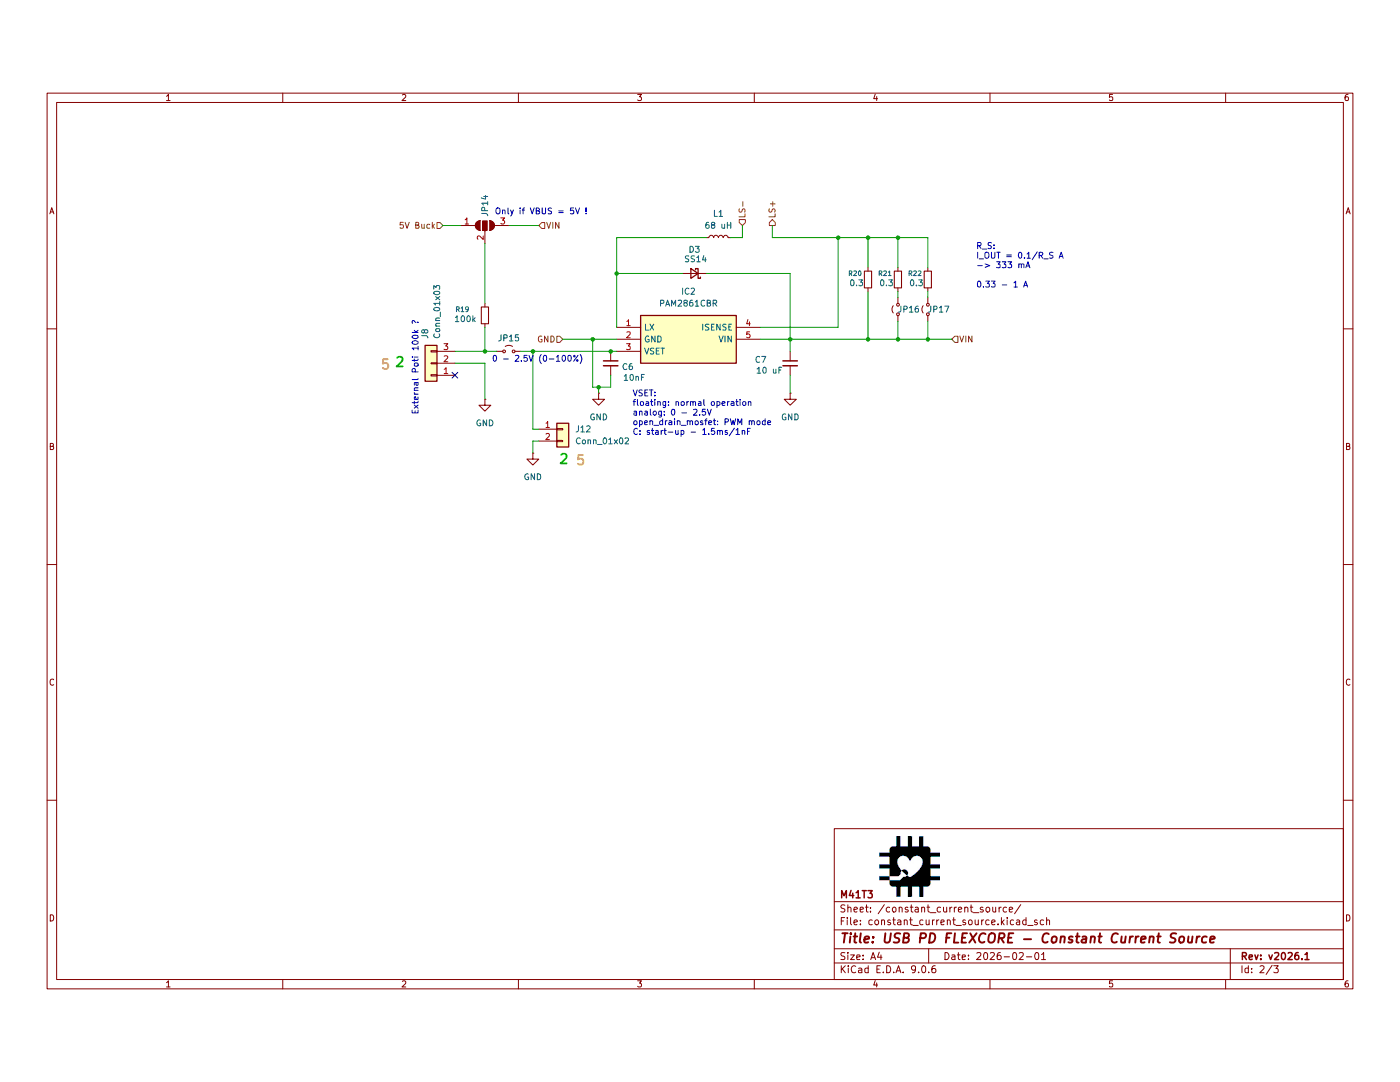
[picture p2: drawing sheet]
(kicad_sch
 (version 20250114)
 (generator "eeschema")
 (generator_version "9.0")
 (paper "A4")
 (title_block
  (title "USB PD FLEXCORE - Constant Current Source")
  (date "2026-02-01")
  (rev "v2026.1")
  (company "M41T3"))
 (lib_symbols
  (symbol "Connector_Generic:Conn_01x02"
   (pin_names
    (offset 1.016) (hide yes)) (exclude_from_sim no) (in_bom yes) (on_board yes)
   (property "Reference" "J" (at 0 2.54 0) (effects (font (size 1.27 1.27))))
   (property "Value" "Conn_01x02" (at 0 -5.08 0) (effects (font (size 1.27 1.27))))
   (property "Footprint" "" (at 0 0 0) (effects (font (size 1.27 1.27)) (hide yes)))
   (property "Datasheet" "~" (at 0 0 0) (effects (font (size 1.27 1.27)) (hide yes)))
   (property "Description" "Generic connector, single row, 01x02, script generated (kicad-library-utils/schlib/autogen/connector/)" (at 0 0 0) (effects (font (size 1.27 1.27)) (hide yes)))
   (symbol "Conn_01x02_1_1"
    (rectangle (start -1.27 1.27) (end 1.27 -3.81) (stroke (width 0.254) (type default)) (fill (type background)))
    (rectangle (start -1.27 0.127) (end 0 -0.127) (stroke (width 0.1524) (type default)) (fill (type none)))
    (rectangle (start -1.27 -2.413) (end 0 -2.667) (stroke (width 0.1524) (type default)) (fill (type none)))
    (pin passive line (at -5.08 0 0) (length 3.81) (name "Pin_1" (effects (font (size 1.27 1.27)))) (number "1" (effects (font (size 1.27 1.27)))))
    (pin passive line (at -5.08 -2.54 0) (length 3.81) (name "Pin_2" (effects (font (size 1.27 1.27)))) (number "2" (effects (font (size 1.27 1.27))))))
   (embedded_fonts no))
  (symbol "Connector_Generic:Conn_01x03"
   (pin_names
    (offset 1.016) (hide yes)) (exclude_from_sim no) (in_bom yes) (on_board yes)
   (property "Reference" "J" (at 0 5.08 0) (effects (font (size 1.27 1.27))))
   (property "Value" "Conn_01x03" (at 0 -5.08 0) (effects (font (size 1.27 1.27))))
   (property "Footprint" "" (at 0 0 0) (effects (font (size 1.27 1.27)) (hide yes)))
   (property "Datasheet" "~" (at 0 0 0) (effects (font (size 1.27 1.27)) (hide yes)))
   (property "Description" "Generic connector, single row, 01x03, script generated (kicad-library-utils/schlib/autogen/connector/)" (at 0 0 0) (effects (font (size 1.27 1.27)) (hide yes)))
   (symbol "Conn_01x03_1_1"
    (rectangle (start -1.27 3.81) (end 1.27 -3.81) (stroke (width 0.254) (type default)) (fill (type background)))
    (rectangle (start -1.27 2.667) (end 0 2.413) (stroke (width 0.1524) (type default)) (fill (type none)))
    (rectangle (start -1.27 0.127) (end 0 -0.127) (stroke (width 0.1524) (type default)) (fill (type none)))
    (rectangle (start -1.27 -2.413) (end 0 -2.667) (stroke (width 0.1524) (type default)) (fill (type none)))
    (pin passive line (at -5.08 2.54 0) (length 3.81) (name "Pin_1" (effects (font (size 1.27 1.27)))) (number "1" (effects (font (size 1.27 1.27)))))
    (pin passive line (at -5.08 0 0) (length 3.81) (name "Pin_2" (effects (font (size 1.27 1.27)))) (number "2" (effects (font (size 1.27 1.27)))))
    (pin passive line (at -5.08 -2.54 0) (length 3.81) (name "Pin_3" (effects (font (size 1.27 1.27)))) (number "3" (effects (font (size 1.27 1.27))))))
   (embedded_fonts no))
  (symbol "Device:C_Small"
   (pin_numbers (hide yes))
   (pin_names
    (offset 0.254) (hide yes)) (exclude_from_sim no) (in_bom yes) (on_board yes)
   (property "Reference" "C" (at 0.254 1.778 0) (effects (font (size 1.27 1.27)) (justify left)))
   (property "Value" "C_Small" (at 0.254 -2.032 0) (effects (font (size 1.27 1.27)) (justify left)))
   (property "Footprint" "" (at 0 0 0) (effects (font (size 1.27 1.27)) (hide yes)))
   (property "Datasheet" "~" (at 0 0 0) (effects (font (size 1.27 1.27)) (hide yes)))
   (property "Description" "Unpolarized capacitor, small symbol" (at 0 0 0) (effects (font (size 1.27 1.27)) (hide yes)))
   (symbol "C_Small_0_1"
    (polyline (pts (xy -1.524 0.508) (xy 1.524 0.508)) (stroke (width 0.3048) (type default)) (fill (type none)))
    (polyline (pts (xy -1.524 -0.508) (xy 1.524 -0.508)) (stroke (width 0.3302) (type default)) (fill (type none))))
   (symbol "C_Small_1_1"
    (pin passive line (at 0 2.54 270) (length 2.032) (name "~" (effects (font (size 1.27 1.27)))) (number "1" (effects (font (size 1.27 1.27)))))
    (pin passive line (at 0 -2.54 90) (length 2.032) (name "~" (effects (font (size 1.27 1.27)))) (number "2" (effects (font (size 1.27 1.27))))))
   (embedded_fonts no))
  (symbol "Device:D_Schottky_Small"
   (pin_numbers (hide yes))
   (pin_names
    (offset 0.254) (hide yes)) (exclude_from_sim no) (in_bom yes) (on_board yes)
   (property "Reference" "D" (at -1.27 2.032 0) (effects (font (size 1.27 1.27)) (justify left)))
   (property "Value" "D_Schottky_Small" (at -7.112 -2.032 0) (effects (font (size 1.27 1.27)) (justify left)))
   (property "Footprint" "" (at 0 0 90) (effects (font (size 1.27 1.27)) (hide yes)))
   (property "Datasheet" "~" (at 0 0 90) (effects (font (size 1.27 1.27)) (hide yes)))
   (property "Description" "Schottky diode, small symbol" (at 0 0 0) (effects (font (size 1.27 1.27)) (hide yes)))
   (symbol "D_Schottky_Small_0_1"
    (polyline (pts (xy -1.27 0.762) (xy -1.27 1.016) (xy -0.762 1.016) (xy -0.762 -1.016) (xy -0.254 -1.016) (xy -0.254 -0.762)) (stroke (width 0.254) (type default)) (fill (type none)))
    (polyline (pts (xy -0.762 0) (xy 0.762 0)) (stroke (width 0) (type default)) (fill (type none)))
    (polyline (pts (xy 0.762 -1.016) (xy -0.762 0) (xy 0.762 1.016) (xy 0.762 -1.016)) (stroke (width 0.254) (type default)) (fill (type none))))
   (symbol "D_Schottky_Small_1_1"
    (pin passive line (at -2.54 0 0) (length 1.778) (name "K" (effects (font (size 1.27 1.27)))) (number "1" (effects (font (size 1.27 1.27)))))
    (pin passive line (at 2.54 0 180) (length 1.778) (name "A" (effects (font (size 1.27 1.27)))) (number "2" (effects (font (size 1.27 1.27))))))
   (embedded_fonts no))
  (symbol "Device:L_Small"
   (pin_numbers (hide yes))
   (pin_names
    (offset 0.254) (hide yes)) (exclude_from_sim no) (in_bom yes) (on_board yes)
   (property "Reference" "L" (at 0.762 1.016 0) (effects (font (size 1.27 1.27)) (justify left)))
   (property "Value" "L_Small" (at 0.762 -1.016 0) (effects (font (size 1.27 1.27)) (justify left)))
   (property "Footprint" "" (at 0 0 0) (effects (font (size 1.27 1.27)) (hide yes)))
   (property "Datasheet" "~" (at 0 0 0) (effects (font (size 1.27 1.27)) (hide yes)))
   (property "Description" "Inductor, small symbol" (at 0 0 0) (effects (font (size 1.27 1.27)) (hide yes)))
   (symbol "L_Small_0_1"
    (arc (start 0 2.032) (mid 0.5058 1.524) (end 0 1.016) (stroke (width 0) (type default)) (fill (type none)))
    (arc (start 0 1.016) (mid 0.5058 0.508) (end 0 0) (stroke (width 0) (type default)) (fill (type none)))
    (arc (start 0 0) (mid 0.5058 -0.508) (end 0 -1.016) (stroke (width 0) (type default)) (fill (type none)))
    (arc (start 0 -1.016) (mid 0.5058 -1.524) (end 0 -2.032) (stroke (width 0) (type default)) (fill (type none))))
   (symbol "L_Small_1_1"
    (pin passive line (at 0 2.54 270) (length 0.508) (name "~" (effects (font (size 1.27 1.27)))) (number "1" (effects (font (size 1.27 1.27)))))
    (pin passive line (at 0 -2.54 90) (length 0.508) (name "~" (effects (font (size 1.27 1.27)))) (number "2" (effects (font (size 1.27 1.27))))))
   (embedded_fonts no))
  (symbol "Device:R_Small"
   (pin_numbers (hide yes))
   (pin_names
    (offset 0.254) (hide yes)) (exclude_from_sim no) (in_bom yes) (on_board yes)
   (property "Reference" "R" (at 0 0 90) (effects (font (size 1.016 1.016))))
   (property "Value" "R_Small" (at 1.778 0 90) (effects (font (size 1.27 1.27))))
   (property "Footprint" "" (at 0 0 0) (effects (font (size 1.27 1.27)) (hide yes)))
   (property "Datasheet" "~" (at 0 0 0) (effects (font (size 1.27 1.27)) (hide yes)))
   (property "Description" "Resistor, small symbol" (at 0 0 0) (effects (font (size 1.27 1.27)) (hide yes)))
   (symbol "R_Small_0_1"
    (rectangle (start -0.762 1.778) (end 0.762 -1.778) (stroke (width 0.2032) (type default)) (fill (type none))))
   (symbol "R_Small_1_1"
    (pin passive line (at 0 2.54 270) (length 0.762) (name "~" (effects (font (size 1.27 1.27)))) (number "1" (effects (font (size 1.27 1.27)))))
    (pin passive line (at 0 -2.54 90) (length 0.762) (name "~" (effects (font (size 1.27 1.27)))) (number "2" (effects (font (size 1.27 1.27))))))
   (embedded_fonts no))
  (symbol "Jumper:Jumper_2_Small_Open"
   (pin_numbers (hide yes))
   (pin_names
    (offset 0) (hide yes)) (exclude_from_sim no) (in_bom yes) (on_board yes)
   (property "Reference" "JP" (at 0 2.794 0) (effects (font (size 1.27 1.27))))
   (property "Value" "Jumper_2_Small_Open" (at 0 -2.286 0) (effects (font (size 1.27 1.27))))
   (property "Footprint" "" (at 0 0 0) (effects (font (size 1.27 1.27)) (hide yes)))
   (property "Datasheet" "~" (at 0 0 0) (effects (font (size 1.27 1.27)) (hide yes)))
   (property "Description" "Jumper, 2-pole, small symbol, open" (at 0 0 0) (effects (font (size 1.27 1.27)) (hide yes)))
   (symbol "Jumper_2_Small_Open_0_0"
    (circle (center -1.016 0) (radius 0.254) (stroke (width 0) (type default)) (fill (type none)))
    (circle (center 1.016 0) (radius 0.254) (stroke (width 0) (type default)) (fill (type none))))
   (symbol "Jumper_2_Small_Open_0_1"
    (arc (start -0.762 1.0196) (mid 0 1.2729) (end 0.762 1.0196) (stroke (width 0) (type default)) (fill (type none))))
   (symbol "Jumper_2_Small_Open_1_1"
    (pin passive line (at -2.54 0 0) (length 1.27) (name "A" (effects (font (size 1.27 1.27)))) (number "1" (effects (font (size 1.27 1.27)))))
    (pin passive line (at 2.54 0 180) (length 1.27) (name "B" (effects (font (size 1.27 1.27)))) (number "2" (effects (font (size 1.27 1.27))))))
   (embedded_fonts no))
  (symbol "Jumper:SolderJumper_3_Open"
   (pin_names
    (offset 0) (hide yes)) (exclude_from_sim no) (in_bom no) (on_board yes)
   (property "Reference" "JP" (at -2.54 -2.54 0) (effects (font (size 1.27 1.27))))
   (property "Value" "SolderJumper_3_Open" (at 0 2.794 0) (effects (font (size 1.27 1.27))))
   (property "Footprint" "" (at 0 0 0) (effects (font (size 1.27 1.27)) (hide yes)))
   (property "Datasheet" "~" (at 0 0 0) (effects (font (size 1.27 1.27)) (hide yes)))
   (property "Description" "Solder Jumper, 3-pole, open" (at 0 0 0) (effects (font (size 1.27 1.27)) (hide yes)))
   (symbol "SolderJumper_3_Open_0_1"
    (polyline (pts (xy -2.54 0) (xy -2.032 0)) (stroke (width 0) (type default)) (fill (type none)))
    (polyline (pts (xy -1.016 1.016) (xy -1.016 -1.016)) (stroke (width 0) (type default)) (fill (type none)))
    (arc (start -1.016 -1.016) (mid -2.0276 0) (end -1.016 1.016) (stroke (width 0) (type default)) (fill (type none)))
    (arc (start -1.016 -1.016) (mid -2.0276 0) (end -1.016 1.016) (stroke (width 0) (type default)) (fill (type outline)))
    (rectangle (start -0.508 1.016) (end 0.508 -1.016) (stroke (width 0) (type default)) (fill (type outline)))
    (polyline (pts (xy 0 -1.27) (xy 0 -1.016)) (stroke (width 0) (type default)) (fill (type none)))
    (arc (start 1.016 1.016) (mid 2.0276 0) (end 1.016 -1.016) (stroke (width 0) (type default)) (fill (type none)))
    (arc (start 1.016 1.016) (mid 2.0276 0) (end 1.016 -1.016) (stroke (width 0) (type default)) (fill (type outline)))
    (polyline (pts (xy 1.016 1.016) (xy 1.016 -1.016)) (stroke (width 0) (type default)) (fill (type none)))
    (polyline (pts (xy 2.54 0) (xy 2.032 0)) (stroke (width 0) (type default)) (fill (type none))))
   (symbol "SolderJumper_3_Open_1_1"
    (pin passive line (at -5.08 0 0) (length 2.54) (name "A" (effects (font (size 1.27 1.27)))) (number "1" (effects (font (size 1.27 1.27)))))
    (pin passive line (at 0 -3.81 90) (length 2.54) (name "C" (effects (font (size 1.27 1.27)))) (number "2" (effects (font (size 1.27 1.27)))))
    (pin passive line (at 5.08 0 180) (length 2.54) (name "B" (effects (font (size 1.27 1.27)))) (number "3" (effects (font (size 1.27 1.27))))))
   (embedded_fonts no))
  (symbol "light_controller:PAM2861CBR" (exclude_from_sim no) (in_bom yes) (on_board yes)
   (property "Reference" "IC" (at 26.67 7.62 0) (effects (font (size 1.27 1.27)) (justify left top)))
   (property "Value" "PAM2861CBR" (at 26.67 5.08 0) (effects (font (size 1.27 1.27)) (justify left top)))
   (property "Footprint" "SOT89-5" (at 26.67 -94.92 0) (effects (font (size 1.27 1.27)) (justify left top) (hide yes)))
   (property "Datasheet" "https://www.diodes.com//assets/Datasheets/PAM2861.pdf" (at 26.67 -194.92 0) (effects (font (size 1.27 1.27)) (justify left top) (hide yes)))
   (property "Description" "Step-down LED Driver 1MHz 40V 1A SOT89-5 DiodesZetex PAM2861CBR LED Driver IC, 6  40 V dc 1A 6-Pin SOT-89" (at 0 0 0) (effects (font (size 1.27 1.27)) (hide yes)))
   (property "Height" "" (at 26.67 -394.92 0) (effects (font (size 1.27 1.27)) (justify left top) (hide yes)))
   (property "Manufacturer_Name" "Diodes Incorporated" (at 26.67 -494.92 0) (effects (font (size 1.27 1.27)) (justify left top) (hide yes)))
   (property "Manufacturer_Part_Number" "PAM2861CBR" (at 26.67 -594.92 0) (effects (font (size 1.27 1.27)) (justify left top) (hide yes)))
   (property "Mouser Part Number" "621-PAM2861CBR" (at 26.67 -694.92 0) (effects (font (size 1.27 1.27)) (justify left top) (hide yes)))
   (property "Mouser Price/Stock" "https://www.mouser.co.uk/ProductDetail/Diodes-Incorporated/PAM2861CBR?qs=pYVYkI7xuRWCBb6lSeKKJQ%3D%3D" (at 26.67 -794.92 0) (effects (font (size 1.27 1.27)) (justify left top) (hide yes)))
   (property "Arrow Part Number" "PAM2861CBR" (at 26.67 -894.92 0) (effects (font (size 1.27 1.27)) (justify left top) (hide yes)))
   (property "Arrow Price/Stock" "https://www.arrow.com/en/products/pam2861cbr/diodes-incorporated?utm_currency=USD&region=nac" (at 26.67 -994.92 0) (effects (font (size 1.27 1.27)) (justify left top) (hide yes)))
   (symbol "PAM2861CBR_1_1"
    (rectangle (start 5.08 2.54) (end 25.4 -7.62) (stroke (width 0.254) (type default)) (fill (type background)))
    (pin output line (at 0 0 0) (length 5.08) (name "LX" (effects (font (size 1.27 1.27)))) (number "1" (effects (font (size 1.27 1.27)))))
    (pin power_in line (at 0 -2.54 0) (length 5.08) (name "GND" (effects (font (size 1.27 1.27)))) (number "2" (effects (font (size 1.27 1.27)))))
    (pin input line (at 0 -5.08 0) (length 5.08) (name "VSET" (effects (font (size 1.27 1.27)))) (number "3" (effects (font (size 1.27 1.27)))))
    (pin input line (at 30.48 0 180) (length 5.08) (name "ISENSE" (effects (font (size 1.27 1.27)))) (number "4" (effects (font (size 1.27 1.27)))))
    (pin power_in line (at 30.48 -2.54 180) (length 5.08) (name "VIN" (effects (font (size 1.27 1.27)))) (number "5" (effects (font (size 1.27 1.27))))))
   (embedded_fonts no))
  (symbol "power:GND"
   (power)
   (pin_numbers (hide yes))
   (pin_names
    (offset 0) (hide yes)) (exclude_from_sim no) (in_bom yes) (on_board yes)
   (property "Reference" "#PWR" (at 0 -6.35 0) (effects (font (size 1.27 1.27)) (hide yes)))
   (property "Value" "GND" (at 0 -3.81 0) (effects (font (size 1.27 1.27))))
   (property "Footprint" "" (at 0 0 0) (effects (font (size 1.27 1.27)) (hide yes)))
   (property "Datasheet" "" (at 0 0 0) (effects (font (size 1.27 1.27)) (hide yes)))
   (property "Description" "Power symbol creates a global label with name \"GND\" , ground" (at 0 0 0) (effects (font (size 1.27 1.27)) (hide yes)))
   (symbol "GND_0_1"
    (polyline (pts (xy 0 0) (xy 0 -1.27) (xy 1.27 -1.27) (xy 0 -2.54) (xy -1.27 -1.27) (xy 0 -1.27)) (stroke (width 0) (type default)) (fill (type none))))
   (symbol "GND_1_1"
    (pin power_in line (at 0 0 270) (length 0) (name "~" (effects (font (size 1.27 1.27)))) (number "1" (effects (font (size 1.27 1.27))))))
   (embedded_fonts no)))
 (text "2"
  (exclude_from_sim no)
  (at 84.836 67.31 0)
  (effects (font (size 2.032 2.032) (thickness 0.4064)
    (bold yes) (color 0 255 3 1))))
 (text "VSET:\nfloating: normal operation\nanalog: 0 - 2.5V\nopen_drain_mosfet: PWM mode\nC: start-up - 1.5ms/1nF"
  (exclude_from_sim no)
  (at 134.112 77.978 0)
  (effects (font (size 1.27 1.27)) (justify left)))
 (text "5"
  (exclude_from_sim no)
  (at 123.19 88.138 0)
  (effects (font (size 2.032 2.032) (thickness 0.4064)
    (bold yes) (color 255 217 1 1))))
 (text "External Poti 100k ?"
  (exclude_from_sim no)
  (at 88.138 68.326 90)
  (effects (font (size 1.27 1.27))))
 (text "0 - 2.5V (0-100%)"
  (exclude_from_sim no)
  (at 114.046 66.548 0)
  (effects (font (size 1.27 1.27))))
 (text "5"
  (exclude_from_sim no)
  (at 81.788 67.818 0)
  (effects (font (size 2.032 2.032) (thickness 0.4064)
    (bold yes) (color 255 217 1 1))))
 (text "R_S:\nI_OUT = 0.1/R_S A\n-> 333 mA\n\n0.33 - 1 A"
  (exclude_from_sim no)
  (at 207.01 46.736 0)
  (effects (font (size 1.27 1.27)) (justify left)))
 (text "Only if VBUS = 5V !"
  (exclude_from_sim no)
  (at 114.808 35.306 0)
  (effects (font (size 1.27 1.27))))
 (text "2"
  (exclude_from_sim no)
  (at 119.634 87.884 0)
  (effects (font (size 2.032 2.032) (thickness 0.4064)
    (bold yes) (color 0 255 3 1))))
 (junction
  (at 184.15 40.64)
  (diameter 0)
  (color 0 0 0 0))
 (junction
  (at 167.64 62.23)
  (diameter 0)
  (color 0 0 0 0))
 (junction
  (at 184.15 62.23)
  (diameter 0)
  (color 0 0 0 0))
 (junction
  (at 102.87 64.77)
  (diameter 0)
  (color 0 0 0 0))
 (junction
  (at 127 72.39)
  (diameter 0)
  (color 0 0 0 0))
 (junction
  (at 190.5 40.64)
  (diameter 0)
  (color 0 0 0 0))
 (junction
  (at 129.54 64.77)
  (diameter 0)
  (color 0 0 0 0))
 (junction
  (at 190.5 62.23)
  (diameter 0)
  (color 0 0 0 0))
 (junction
  (at 130.81 48.26)
  (diameter 0)
  (color 0 0 0 0))
 (junction
  (at 113.03 64.77)
  (diameter 0)
  (color 0 0 0 0))
 (junction
  (at 177.8 40.64)
  (diameter 0)
  (color 0 0 0 0))
 (junction
  (at 125.73 62.23)
  (diameter 0)
  (color 0 0 0 0))
 (junction
  (at 196.85 62.23)
  (diameter 0)
  (color 0 0 0 0))
 (no_connect
  (at 96.52 69.85))
 (wire
  (pts (xy 127 72.39) (xy 127 73.66))
  (stroke (width 0) (type default)))
 (wire
  (pts (xy 113.03 83.82) (xy 114.3 83.82))
  (stroke (width 0) (type default)))
 (wire
  (pts (xy 130.81 40.64) (xy 130.81 48.26))
  (stroke (width 0) (type default)))
 (wire
  (pts (xy 177.8 59.69) (xy 161.29 59.69))
  (stroke (width 0) (type default)))
 (wire
  (pts (xy 190.5 62.23) (xy 184.15 62.23))
  (stroke (width 0) (type default)))
 (wire
  (pts (xy 119.38 62.23) (xy 125.73 62.23))
  (stroke (width 0) (type default)))
 (wire
  (pts (xy 129.54 64.77) (xy 130.81 64.77))
  (stroke (width 0) (type default)))
 (wire
  (pts (xy 184.15 40.64) (xy 190.5 40.64))
  (stroke (width 0) (type default)))
 (wire
  (pts (xy 190.5 46.99) (xy 190.5 40.64))
  (stroke (width 0) (type default)))
 (wire
  (pts (xy 184.15 40.64) (xy 184.15 46.99))
  (stroke (width 0) (type default)))
 (wire
  (pts (xy 167.64 64.77) (xy 167.64 62.23))
  (stroke (width 0) (type default)))
 (wire
  (pts (xy 130.81 48.26) (xy 144.78 48.26))
  (stroke (width 0) (type default)))
 (wire
  (pts (xy 196.85 58.42) (xy 196.85 62.23))
  (stroke (width 0) (type default)))
 (wire
  (pts (xy 127 72.39) (xy 129.54 72.39))
  (stroke (width 0) (type default)))
 (wire
  (pts (xy 177.8 40.64) (xy 184.15 40.64))
  (stroke (width 0) (type default)))
 (wire
  (pts (xy 130.81 59.69) (xy 130.81 48.26))
  (stroke (width 0) (type default)))
 (wire
  (pts (xy 190.5 53.34) (xy 190.5 52.07))
  (stroke (width 0) (type default)))
 (wire
  (pts (xy 102.87 64.77) (xy 105.41 64.77))
  (stroke (width 0) (type default)))
 (wire
  (pts (xy 102.87 67.31) (xy 96.52 67.31))
  (stroke (width 0) (type default)))
 (wire
  (pts (xy 190.5 62.23) (xy 196.85 62.23))
  (stroke (width 0) (type default)))
 (wire
  (pts (xy 113.03 64.77) (xy 129.54 64.77))
  (stroke (width 0) (type default)))
 (wire
  (pts (xy 125.73 62.23) (xy 130.81 62.23))
  (stroke (width 0) (type default)))
 (wire
  (pts (xy 129.54 69.85) (xy 129.54 72.39))
  (stroke (width 0) (type default)))
 (wire
  (pts (xy 154.94 40.64) (xy 157.48 40.64))
  (stroke (width 0) (type default)))
 (wire
  (pts (xy 102.87 59.69) (xy 102.87 64.77))
  (stroke (width 0) (type default)))
 (wire
  (pts (xy 163.83 38.1) (xy 163.83 40.64))
  (stroke (width 0) (type default)))
 (wire
  (pts (xy 113.03 64.77) (xy 110.49 64.77))
  (stroke (width 0) (type default)))
 (wire
  (pts (xy 130.81 40.64) (xy 149.86 40.64))
  (stroke (width 0) (type default)))
 (wire
  (pts (xy 184.15 52.07) (xy 184.15 62.23))
  (stroke (width 0) (type default)))
 (wire
  (pts (xy 125.73 62.23) (xy 125.73 72.39))
  (stroke (width 0) (type default)))
 (wire
  (pts (xy 149.86 48.26) (xy 167.64 48.26))
  (stroke (width 0) (type default)))
 (wire
  (pts (xy 125.73 72.39) (xy 127 72.39))
  (stroke (width 0) (type default)))
 (wire
  (pts (xy 167.64 69.85) (xy 167.64 73.66))
  (stroke (width 0) (type default)))
 (wire
  (pts (xy 196.85 62.23) (xy 201.93 62.23))
  (stroke (width 0) (type default)))
 (wire
  (pts (xy 196.85 46.99) (xy 196.85 40.64))
  (stroke (width 0) (type default)))
 (wire
  (pts (xy 196.85 40.64) (xy 190.5 40.64))
  (stroke (width 0) (type default)))
 (wire
  (pts (xy 167.64 48.26) (xy 167.64 62.23))
  (stroke (width 0) (type default)))
 (wire
  (pts (xy 102.87 41.91) (xy 102.87 54.61))
  (stroke (width 0) (type default)))
 (wire
  (pts (xy 177.8 40.64) (xy 177.8 59.69))
  (stroke (width 0) (type default)))
 (wire
  (pts (xy 93.98 38.1) (xy 97.79 38.1))
  (stroke (width 0) (type default)))
 (wire
  (pts (xy 107.95 38.1) (xy 114.3 38.1))
  (stroke (width 0) (type default)))
 (wire
  (pts (xy 102.87 74.93) (xy 102.87 67.31))
  (stroke (width 0) (type default)))
 (wire
  (pts (xy 157.48 40.64) (xy 157.48 38.1))
  (stroke (width 0) (type default)))
 (wire
  (pts (xy 196.85 52.07) (xy 196.85 53.34))
  (stroke (width 0) (type default)))
 (wire
  (pts (xy 113.03 86.36) (xy 113.03 83.82))
  (stroke (width 0) (type default)))
 (wire
  (pts (xy 96.52 64.77) (xy 102.87 64.77))
  (stroke (width 0) (type default)))
 (wire
  (pts (xy 161.29 62.23) (xy 167.64 62.23))
  (stroke (width 0) (type default)))
 (wire
  (pts (xy 113.03 81.28) (xy 114.3 81.28))
  (stroke (width 0) (type default)))
 (wire
  (pts (xy 163.83 40.64) (xy 177.8 40.64))
  (stroke (width 0) (type default)))
 (wire
  (pts (xy 190.5 58.42) (xy 190.5 62.23))
  (stroke (width 0) (type default)))
 (wire
  (pts (xy 113.03 81.28) (xy 113.03 64.77))
  (stroke (width 0) (type default)))
 (wire
  (pts (xy 167.64 62.23) (xy 184.15 62.23))
  (stroke (width 0) (type default)))
 (image
  (at 193.04 173.99)
  (scale 0.118797)
  (data))
 (hierarchical_label "VIN"
  (shape input)
  (at 201.93 62.23 0)
  (effects (font (size 1.27 1.27)) (justify left)))
 (hierarchical_label "GND"
  (shape input)
  (at 119.38 62.23 180)
  (effects (font (size 1.27 1.27)) (justify right)))
 (hierarchical_label "LS-"
  (shape input)
  (at 157.48 38.1 90)
  (effects (font (size 1.27 1.27)) (justify left)))
 (hierarchical_label "LS+"
  (shape output)
  (at 163.83 38.1 90)
  (effects (font (size 1.27 1.27)) (justify left)))
 (hierarchical_label "VIN"
  (shape input)
  (at 114.3 38.1 0)
  (effects (font (size 1.27 1.27)) (justify left)))
 (hierarchical_label "5V Buck"
  (shape input)
  (at 93.98 38.1 180)
  (effects (font (size 1.27 1.27)) (justify right)))
 (symbol
  (lib_id "Device:R_Small")
  (at 190.5 49.53 180)
  (unit 1)
  (exclude_from_sim no)
  (in_bom yes)
  (on_board yes)
  (dnp no)
  (property "Reference" "R21" (at 186.182 48.26 0) (effects (font (size 1.016 1.016)) (justify right)))
  (property "Value" "0.3" (at 186.436 50.292 0) (effects (font (size 1.27 1.27)) (justify right)))
  (property "Footprint" "Resistor_SMD:R_1206_3216Metric" (at 190.5 49.53 0) (effects (font (size 1.27 1.27)) (hide yes)))
  (property "Datasheet" "~" (at 190.5 49.53 0) (effects (font (size 1.27 1.27)) (hide yes)))
  (property "Description" "Resistor, small symbol" (at 190.5 49.53 0) (effects (font (size 1.27 1.27)) (hide yes)))
  (property "LCSC" "C59882" (at 186.182 48.26 0) (effects (font (size 1.27 1.27)) (hide yes)))
  (pin "2")
  (pin "1"))
 (symbol
  (lib_id "Device:R_Small")
  (at 102.87 57.15 180)
  (unit 1)
  (exclude_from_sim no)
  (in_bom yes)
  (on_board yes)
  (dnp no)
  (property "Reference" "R19" (at 96.52 55.88 0) (effects (font (size 1.016 1.016)) (justify right)))
  (property "Value" "100k" (at 96.266 57.912 0) (effects (font (size 1.27 1.27)) (justify right)))
  (property "Footprint" "Resistor_SMD:R_0603_1608Metric" (at 102.87 57.15 0) (effects (font (size 1.27 1.27)) (hide yes)))
  (property "Datasheet" "~" (at 102.87 57.15 0) (effects (font (size 1.27 1.27)) (hide yes)))
  (property "Description" "Resistor, small symbol" (at 102.87 57.15 0) (effects (font (size 1.27 1.27)) (hide yes)))
  (property "LCSC" "C25803" (at 96.52 55.88 0) (effects (font (size 1.27 1.27)) (hide yes)))
  (pin "2")
  (pin "1"))
 (symbol
  (lib_id "power:GND")
  (at 167.64 73.66 0)
  (unit 1)
  (exclude_from_sim no)
  (in_bom yes)
  (on_board yes)
  (dnp no)
  (fields_autoplaced yes)
  (property "Reference" "#PWR018" (at 167.64 80.01 0) (effects (font (size 1.27 1.27)) (hide yes)))
  (property "Value" "GND" (at 167.64 78.74 0) (effects (font (size 1.27 1.27))))
  (property "Footprint" "" (at 167.64 73.66 0) (effects (font (size 1.27 1.27)) (hide yes)))
  (property "Datasheet" "" (at 167.64 73.66 0) (effects (font (size 1.27 1.27)) (hide yes)))
  (property "Description" "Power symbol creates a global label with name \"GND\" , ground" (at 167.64 73.66 0) (effects (font (size 1.27 1.27)) (hide yes)))
  (pin "1"))
 (symbol
  (lib_id "power:GND")
  (at 102.87 74.93 0)
  (unit 1)
  (exclude_from_sim no)
  (in_bom yes)
  (on_board yes)
  (dnp no)
  (fields_autoplaced yes)
  (property "Reference" "#PWR016" (at 102.87 81.28 0) (effects (font (size 1.27 1.27)) (hide yes)))
  (property "Value" "GND" (at 102.87 80.01 0) (effects (font (size 1.27 1.27))))
  (property "Footprint" "" (at 102.87 74.93 0) (effects (font (size 1.27 1.27)) (hide yes)))
  (property "Datasheet" "" (at 102.87 74.93 0) (effects (font (size 1.27 1.27)) (hide yes)))
  (property "Description" "Power symbol creates a global label with name \"GND\" , ground" (at 102.87 74.93 0) (effects (font (size 1.27 1.27)) (hide yes)))
  (pin "1"))
 (symbol
  (lib_id "Connector_Generic:Conn_01x02")
  (at 119.38 81.28 0)
  (unit 1)
  (exclude_from_sim no)
  (in_bom yes)
  (on_board yes)
  (dnp no)
  (fields_autoplaced yes)
  (property "Reference" "J12" (at 121.92 81.2799 0) (effects (font (size 1.27 1.27)) (justify left)))
  (property "Value" "Conn_01x02" (at 121.92 83.8199 0) (effects (font (size 1.27 1.27)) (justify left)))
  (property "Footprint" "Connector_JST:JST_PH_B2B-PH-K_1x02_P2.00mm_Vertical" (at 119.38 81.28 0) (effects (font (size 1.27 1.27)) (hide yes)))
  (property "Datasheet" "~" (at 119.38 81.28 0) (effects (font (size 1.27 1.27)) (hide yes)))
  (property "Description" "Generic connector, single row, 01x02, script generated (kicad-library-utils/schlib/autogen/connector/)" (at 119.38 81.28 0) (effects (font (size 1.27 1.27)) (hide yes)))
  (pin "2")
  (pin "1"))
 (symbol
  (lib_id "Device:D_Schottky_Small")
  (at 147.32 48.26 180)
  (unit 1)
  (exclude_from_sim no)
  (in_bom yes)
  (on_board yes)
  (dnp no)
  (property "Reference" "D3" (at 147.32 43.18 0) (effects (font (size 1.27 1.27))))
  (property "Value" "SS14" (at 147.574 45.212 0) (effects (font (size 1.27 1.27))))
  (property "Footprint" "Diode_SMD:D_SMA" (at 147.32 48.26 90) (effects (font (size 1.27 1.27)) (hide yes)))
  (property "Datasheet" "~" (at 147.32 48.26 90) (effects (font (size 1.27 1.27)) (hide yes)))
  (property "Description" "Schottky diode, small symbol" (at 147.32 48.26 0) (effects (font (size 1.27 1.27)) (hide yes)))
  (property "LCSC" "C2480" (at 147.32 43.18 0) (effects (font (size 1.27 1.27)) (hide yes)))
  (pin "2")
  (pin "1"))
 (symbol
  (lib_id "power:GND")
  (at 127 73.66 0)
  (unit 1)
  (exclude_from_sim no)
  (in_bom yes)
  (on_board yes)
  (dnp no)
  (fields_autoplaced yes)
  (property "Reference" "#PWR017" (at 127 80.01 0) (effects (font (size 1.27 1.27)) (hide yes)))
  (property "Value" "GND" (at 127 78.74 0) (effects (font (size 1.27 1.27))))
  (property "Footprint" "" (at 127 73.66 0) (effects (font (size 1.27 1.27)) (hide yes)))
  (property "Datasheet" "" (at 127 73.66 0) (effects (font (size 1.27 1.27)) (hide yes)))
  (property "Description" "Power symbol creates a global label with name \"GND\" , ground" (at 127 73.66 0) (effects (font (size 1.27 1.27)) (hide yes)))
  (pin "1"))
 (symbol
  (lib_id "Device:C_Small")
  (at 167.64 67.31 0)
  (unit 1)
  (exclude_from_sim no)
  (in_bom yes)
  (on_board yes)
  (dnp no)
  (property "Reference" "C7" (at 160.02 66.548 0) (effects (font (size 1.27 1.27)) (justify left)))
  (property "Value" "10 uF" (at 160.274 68.834 0) (effects (font (size 1.27 1.27)) (justify left)))
  (property "Footprint" "Capacitor_SMD:C_1206_3216Metric" (at 167.64 67.31 0) (effects (font (size 1.27 1.27)) (hide yes)))
  (property "Datasheet" "~" (at 167.64 67.31 0) (effects (font (size 1.27 1.27)) (hide yes)))
  (property "Description" "Unpolarized capacitor, small symbol" (at 167.64 67.31 0) (effects (font (size 1.27 1.27)) (hide yes)))
  (property "LCSC" "C13585" (at 160.02 66.548 0) (effects (font (size 1.27 1.27)) (hide yes)))
  (pin "1")
  (pin "2"))
 (symbol
  (lib_id "Connector_Generic:Conn_01x03")
  (at 91.44 67.31 180)
  (unit 1)
  (exclude_from_sim no)
  (in_bom yes)
  (on_board yes)
  (dnp no)
  (fields_autoplaced yes)
  (property "Reference" "J8" (at 90.1699 62.23 90) (effects (font (size 1.27 1.27)) (justify right)))
  (property "Value" "Conn_01x03" (at 92.7099 62.23 90) (effects (font (size 1.27 1.27)) (justify right)))
  (property "Footprint" "Connector_JST:JST_PH_B3B-PH-K_1x03_P2.00mm_Vertical" (at 91.44 67.31 0) (effects (font (size 1.27 1.27)) (hide yes)))
  (property "Datasheet" "~" (at 91.44 67.31 0) (effects (font (size 1.27 1.27)) (hide yes)))
  (property "Description" "Generic connector, single row, 01x03, script generated (kicad-library-utils/schlib/autogen/connector/)" (at 91.44 67.31 0) (effects (font (size 1.27 1.27)) (hide yes)))
  (pin "2")
  (pin "1")
  (pin "3"))
 (symbol
  (lib_id "Device:R_Small")
  (at 184.15 49.53 180)
  (unit 1)
  (exclude_from_sim no)
  (in_bom yes)
  (on_board yes)
  (dnp no)
  (property "Reference" "R20" (at 179.832 48.26 0) (effects (font (size 1.016 1.016)) (justify right)))
  (property "Value" "0.3" (at 180.086 50.292 0) (effects (font (size 1.27 1.27)) (justify right)))
  (property "Footprint" "Resistor_SMD:R_1206_3216Metric" (at 184.15 49.53 0) (effects (font (size 1.27 1.27)) (hide yes)))
  (property "Datasheet" "~" (at 184.15 49.53 0) (effects (font (size 1.27 1.27)) (hide yes)))
  (property "Description" "Resistor, small symbol" (at 184.15 49.53 0) (effects (font (size 1.27 1.27)) (hide yes)))
  (property "LCSC" "C59882" (at 179.832 48.26 0) (effects (font (size 1.27 1.27)) (hide yes)))
  (pin "2")
  (pin "1"))
 (symbol
  (lib_id "Jumper:SolderJumper_3_Open")
  (at 102.87 38.1 0)
  (unit 1)
  (exclude_from_sim no)
  (in_bom no)
  (on_board yes)
  (dnp no)
  (property "Reference" "JP14" (at 102.87 36.322 90) (effects (font (size 1.27 1.27)) (justify left)))
  (property "Value" "SolderJumper_3_Open" (at 101.6001 35.56 90) (effects (font (size 1.27 1.27)) (justify left) (hide yes)))
  (property "Footprint" "Connector_PinHeader_2.54mm:PinHeader_1x03_P2.54mm_Vertical" (at 102.87 38.1 0) (effects (font (size 1.27 1.27)) (hide yes)))
  (property "Datasheet" "~" (at 102.87 38.1 0) (effects (font (size 1.27 1.27)) (hide yes)))
  (property "Description" "Solder Jumper, 3-pole, open" (at 102.87 38.1 0) (effects (font (size 1.27 1.27)) (hide yes)))
  (pin "3")
  (pin "1")
  (pin "2"))
 (symbol
  (lib_id "Jumper:Jumper_2_Small_Open")
  (at 196.85 55.88 90)
  (unit 1)
  (exclude_from_sim no)
  (in_bom yes)
  (on_board yes)
  (dnp no)
  (property "Reference" "JP17" (at 199.136 55.88 90) (effects (font (size 1.27 1.27))))
  (property "Value" "Jumper_2_Small_Open" (at 182.118 55.372 90) (effects (font (size 1.27 1.27)) (hide yes)))
  (property "Footprint" "Connector_PinHeader_2.54mm:PinHeader_1x02_P2.54mm_Vertical" (at 196.85 55.88 0) (effects (font (size 1.27 1.27)) (hide yes)))
  (property "Datasheet" "~" (at 196.85 55.88 0) (effects (font (size 1.27 1.27)) (hide yes)))
  (property "Description" "Jumper, 2-pole, small symbol, open" (at 196.85 55.88 0) (effects (font (size 1.27 1.27)) (hide yes)))
  (pin "1")
  (pin "2"))
 (symbol
  (lib_id "Jumper:Jumper_2_Small_Open")
  (at 190.5 55.88 90)
  (unit 1)
  (exclude_from_sim no)
  (in_bom yes)
  (on_board yes)
  (dnp no)
  (property "Reference" "JP16" (at 192.786 55.88 90) (effects (font (size 1.27 1.27))))
  (property "Value" "Jumper_2_Small_Open" (at 175.768 55.372 90) (effects (font (size 1.27 1.27)) (hide yes)))
  (property "Footprint" "Connector_PinHeader_2.54mm:PinHeader_1x02_P2.54mm_Vertical" (at 190.5 55.88 0) (effects (font (size 1.27 1.27)) (hide yes)))
  (property "Datasheet" "~" (at 190.5 55.88 0) (effects (font (size 1.27 1.27)) (hide yes)))
  (property "Description" "Jumper, 2-pole, small symbol, open" (at 190.5 55.88 0) (effects (font (size 1.27 1.27)) (hide yes)))
  (pin "1")
  (pin "2"))
 (symbol
  (lib_id "Jumper:Jumper_2_Small_Open")
  (at 107.95 64.77 0)
  (unit 1)
  (exclude_from_sim no)
  (in_bom yes)
  (on_board yes)
  (dnp no)
  (property "Reference" "JP15" (at 107.95 61.976 0) (effects (font (size 1.27 1.27))))
  (property "Value" "Jumper_2_Small_Open" (at 108.458 50.038 90) (effects (font (size 1.27 1.27)) (hide yes)))
  (property "Footprint" "Connector_PinHeader_2.54mm:PinHeader_1x02_P2.54mm_Vertical" (at 107.95 64.77 0) (effects (font (size 1.27 1.27)) (hide yes)))
  (property "Datasheet" "~" (at 107.95 64.77 0) (effects (font (size 1.27 1.27)) (hide yes)))
  (property "Description" "Jumper, 2-pole, small symbol, open" (at 107.95 64.77 0) (effects (font (size 1.27 1.27)) (hide yes)))
  (pin "1")
  (pin "2"))
 (symbol
  (lib_id "Device:C_Small")
  (at 129.54 67.31 0)
  (unit 1)
  (exclude_from_sim no)
  (in_bom yes)
  (on_board yes)
  (dnp no)
  (property "Reference" "C6" (at 131.826 68.072 0) (effects (font (size 1.27 1.27)) (justify left)))
  (property "Value" "10nF" (at 132.08 70.358 0) (effects (font (size 1.27 1.27)) (justify left)))
  (property "Footprint" "Capacitor_SMD:C_0603_1608Metric" (at 129.54 67.31 0) (effects (font (size 1.27 1.27)) (hide yes)))
  (property "Datasheet" "~" (at 129.54 67.31 0) (effects (font (size 1.27 1.27)) (hide yes)))
  (property "Description" "Unpolarized capacitor, small symbol" (at 129.54 67.31 0) (effects (font (size 1.27 1.27)) (hide yes)))
  (property "LCSC" "C57112" (at 131.826 68.072 0) (effects (font (size 1.27 1.27)) (hide yes)))
  (pin "1")
  (pin "2"))
 (symbol
  (lib_id "light_controller:PAM2861CBR")
  (at 130.81 59.69 0)
  (unit 1)
  (exclude_from_sim no)
  (in_bom yes)
  (on_board yes)
  (dnp no)
  (fields_autoplaced yes)
  (property "Reference" "IC2" (at 146.05 52.07 0) (effects (font (size 1.27 1.27))))
  (property "Value" "PAM2861CBR" (at 146.05 54.61 0) (effects (font (size 1.27 1.27))))
  (property "Footprint" "SOT89-5" (at 157.48 154.61 0) (effects (font (size 1.27 1.27)) (justify left top) (hide yes)))
  (property "Datasheet" "https://www.diodes.com//assets/Datasheets/PAM2861.pdf" (at 157.48 254.61 0) (effects (font (size 1.27 1.27)) (justify left top) (hide yes)))
  (property "Description" "Step-down LED Driver 1MHz 40V 1A SOT89-5 DiodesZetex PAM2861CBR LED Driver IC, 6  40 V dc 1A 6-Pin SOT-89" (at 130.81 59.69 0) (effects (font (size 1.27 1.27)) (hide yes)))
  (property "Height" "" (at 157.48 454.61 0) (effects (font (size 1.27 1.27)) (justify left top) (hide yes)))
  (property "Manufacturer_Name" "Diodes Incorporated" (at 157.48 554.61 0) (effects (font (size 1.27 1.27)) (justify left top) (hide yes)))
  (property "Manufacturer_Part_Number" "PAM2861CBR" (at 157.48 654.61 0) (effects (font (size 1.27 1.27)) (justify left top) (hide yes)))
  (property "Mouser Part Number" "621-PAM2861CBR" (at 157.48 754.61 0) (effects (font (size 1.27 1.27)) (justify left top) (hide yes)))
  (property "Mouser Price/Stock" "https://www.mouser.co.uk/ProductDetail/Diodes-Incorporated/PAM2861CBR?qs=pYVYkI7xuRWCBb6lSeKKJQ%3D%3D" (at 157.48 854.61 0) (effects (font (size 1.27 1.27)) (justify left top) (hide yes)))
  (property "Arrow Part Number" "PAM2861CBR" (at 157.48 954.61 0) (effects (font (size 1.27 1.27)) (justify left top) (hide yes)))
  (property "Arrow Price/Stock" "https://www.arrow.com/en/products/pam2861cbr/diodes-incorporated?utm_currency=USD&region=nac" (at 157.48 1054.61 0) (effects (font (size 1.27 1.27)) (justify left top) (hide yes)))
  (property "LCSC" "C150496" (at 146.05 52.07 0) (effects (font (size 1.27 1.27)) (hide yes)))
  (pin "4")
  (pin "2")
  (pin "1")
  (pin "3")
  (pin "5"))
 (symbol
  (lib_id "Device:L_Small")
  (at 152.4 40.64 90)
  (unit 1)
  (exclude_from_sim no)
  (in_bom yes)
  (on_board yes)
  (dnp no)
  (fields_autoplaced yes)
  (property "Reference" "L1" (at 152.4 35.56 90) (effects (font (size 1.27 1.27))))
  (property "Value" "68 uH" (at 152.4 38.1 90) (effects (font (size 1.27 1.27))))
  (property "Footprint" "light_controller:L_6.6_7.1_smd" (at 152.4 40.64 0) (effects (font (size 1.27 1.27)) (hide yes)))
  (property "Datasheet" "~" (at 152.4 40.64 0) (effects (font (size 1.27 1.27)) (hide yes)))
  (property "Description" "Inductor, small symbol" (at 152.4 40.64 0) (effects (font (size 1.27 1.27)) (hide yes)))
  (property "LCSC" "C2983094" (at 152.4 40.64 90) (effects (font (size 1.27 1.27)) (hide yes)))
  (pin "2")
  (pin "1"))
 (symbol
  (lib_id "Device:R_Small")
  (at 196.85 49.53 180)
  (unit 1)
  (exclude_from_sim no)
  (in_bom yes)
  (on_board yes)
  (dnp no)
  (property "Reference" "R22" (at 192.532 48.26 0) (effects (font (size 1.016 1.016)) (justify right)))
  (property "Value" "0.3" (at 192.786 50.292 0) (effects (font (size 1.27 1.27)) (justify right)))
  (property "Footprint" "Resistor_SMD:R_1206_3216Metric" (at 196.85 49.53 0) (effects (font (size 1.27 1.27)) (hide yes)))
  (property "Datasheet" "~" (at 196.85 49.53 0) (effects (font (size 1.27 1.27)) (hide yes)))
  (property "Description" "Resistor, small symbol" (at 196.85 49.53 0) (effects (font (size 1.27 1.27)) (hide yes)))
  (property "LCSC" "C59882" (at 192.532 48.26 0) (effects (font (size 1.27 1.27)) (hide yes)))
  (pin "2")
  (pin "1"))
 (symbol
  (lib_id "power:GND")
  (at 113.03 86.36 0)
  (unit 1)
  (exclude_from_sim no)
  (in_bom yes)
  (on_board yes)
  (dnp no)
  (fields_autoplaced yes)
  (property "Reference" "#PWR024" (at 113.03 92.71 0) (effects (font (size 1.27 1.27)) (hide yes)))
  (property "Value" "GND" (at 113.03 91.44 0) (effects (font (size 1.27 1.27))))
  (property "Footprint" "" (at 113.03 86.36 0) (effects (font (size 1.27 1.27)) (hide yes)))
  (property "Datasheet" "" (at 113.03 86.36 0) (effects (font (size 1.27 1.27)) (hide yes)))
  (property "Description" "Power symbol creates a global label with name \"GND\" , ground" (at 113.03 86.36 0) (effects (font (size 1.27 1.27)) (hide yes)))
  (pin "1")))
